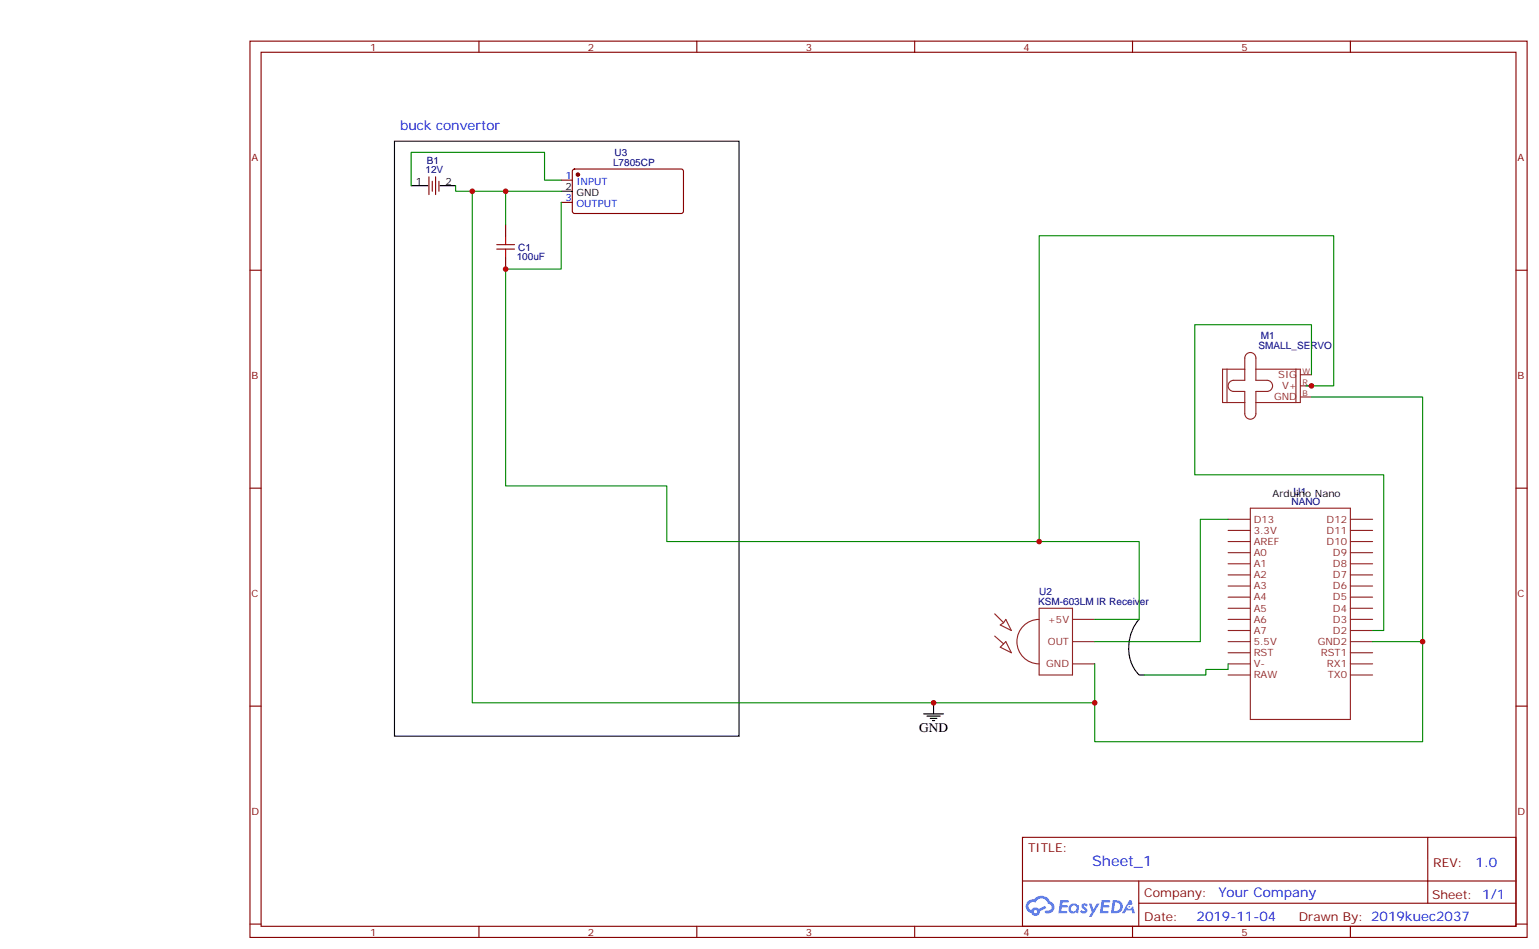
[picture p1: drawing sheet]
<svg xmlns="http://www.w3.org/2000/svg" width="488mm" height="301mm" viewBox="0 0 488 301" stroke-linecap="round" stroke-linejoin="round" font-family="sans-serif">
<path d="M125.2 44.8h109.4v188.7h-109.4zM361.6 196.5a13.4 13.4 0 0 0 0 17.6h1.7" fill="none" stroke="#000" stroke-width=".35"/>
<g fill="none" stroke="#870000" stroke-width=".35">
<path d="M79.3 13.1h405.4v284.3h-405.4zM82.9 16.6h398.3v277.3h-398.3zM152 13.1v3.5M221.2 13.1v3.5M290.3 13.1v3.5M359.4 13.1v3.5M428.6 13.1v3.5M79.3 85.7h3.6M481.2 85.7h3.5M79.3 154.9h3.6M481.2 154.9h3.5M79.3 224h3.6"/>
<path d="M481.2 224h3.5M324.5 265.6h156.7v28.3h-156.7zM324.6 279.5h156.4M361.4 279.5v14.1M453.1 265.7l.1 20.8M79.3 293.2h3.6M152 293.9v3.5M221.2 293.9v3.5M290.3 293.9v3.5M359.4 293.9v3.5M361.4 286.5h119.6M428.6 293.9v3.5"/>
<path d="M481.2 293.2h3.5"/>
</g>
<g fill="#5487ff">
<path d="M343.5 286.8a1.22 1.22 0 0 1 1.7 .3l-.4 .6a.47 .47 0 0 0-.3-.4 .47 .47 0 0 0-.5 .1l.2 .3a1.14 1.14 0 0 1 .7 1.7 1.14 1.14 0 0 1-1.9 0l-.2-.2 .5-.5 .7 .4a.29 .29 0 0 0 .4-.3 .29 .29 0 0 0-.3-.3 1.04 1.04 0 0 1-.6-1.7z"/>
<path d="M336.5 285.6h2.4l.3 .2-.1 .5h-1.9l-.1 .9h1.5l.4 .3-.4 .4h-1.6l-.2 1.1h1.8l.1 .4-.1 .3h-2.7z"/>
<path d="M349.7 285.6l2.6 .2-.1 .5h-1.8l-.1 .9h1.5l.3 .3-.4 .4h-1.5l-.2 1.1h1.7l.2 .4-.2 .3h-2.6z"/>
<path d="M358.4 285.6h.7l.3 1.2-.6 .3a.69 .69 0 0 0-1 .3 .69 .69 0 0 0 .5 1 .69 .69 0 0 0 .8-.6l.5-.3 .6 2.2h-.8l-.2-.9h-1.8l-.4 .9h-.9z"/>
<path d="M345.6 286.7h.8l.6 1.8 1.1-1.8h.9l-2.5 4.1h-.9l.9-1.5z"/>
<path d="M353.2 285.6l-.6 4.1h1.4a2.11 2.11 0 0 0 2.4-2.1 2.11 2.11 0 0 0-2.5-2zM353.9 286.3a1.43 1.43 0 0 1 1.7 1.6 1.43 1.43 0 0 1-2.1 1.1z"/>
<path d="M339.5 287.2a1.54 1.54 0 0 0-.1 2.1 1.54 1.54 0 0 0 2.2 .2l.6 .2 .3-2.3-.6-.3a1.49 1.49 0 0 0-2.4 .1zM339.8 288.2a.94 .94 0 0 1 1.8 0 .94 .94 0 0 1-1.8 0z"/>
<path d="M326.2 285.9a2.18 2.18 0 0 0 1.1 3.8 1.44 1.44 0 0 0 1.6 .9 1.44 1.44 0 0 0 1.2-1.5l2-1-.4-.7-2 .9a1.47 1.47 0 0 0-2.4 .5 1.39 1.39 0 0 1-.7-2 1.39 1.39 0 0 1 2-.4 2.12 2.12 0 0 1 2.2-1.3 2.12 2.12 0 0 1 1.9 1.6 1.14 1.14 0 0 1 1.1 1.5 1.14 1.14 0 0 1-1.7 .7 .43 .43 0 0 0-.5 .3 .43 .43 0 0 0 .4 .5 1.98 1.98 0 0 0 2.5-1.2 1.98 1.98 0 0 0-1.2-2.5 3.1 3.1 0 0 0-5.3-.7l-.8 .1zM328.1 289.2a.55 .55 0 0 1 1.1 0 .55 .55 0 0 1-1.1 0z"/>
<circle cx="358.4" cy="287.7" r=".26"/>
</g>
<g fill="none" stroke="#8c2424" stroke-width=".35">
<path d="M389.4 117.1v10.6M395.1 117.1h-7.1v10.6h7.1M395.6 112.3a1.76 1.76 0 0 1 1.9-.3 1.76 1.76 0 0 1 1.1 1.6v7.1h3.5a1.76 1.76 0 0 1 1.8 1.7 1.76 1.76 0 0 1-1.8 1.8h-3.5v7a1.76 1.76 0 0 1-1.8 1.8 1.76 1.76 0 0 1-1.7-1.8v-7h-3.6a1.76 1.76 0 0 1-1.7-1.8 1.76 1.76 0 0 1 1.7-1.7h3.6v-7.1zM398.6 117.1h14.1v10.6h-14.1M411.3 117.1v10.6M412.7 118.9h3.5M412.7 122.4h3.5M412.7 125.9h3.5M389.8 168.3h7M389.8 171.8h7M389.8 178.9h7M389.8 175.3h7"/>
<path d="M389.8 164.7h7M396.8 161.2h31.8v67h-31.8zM428.6 168.3h7M428.6 171.8h7M428.6 178.9h7M428.6 175.3h7M428.6 164.7h7M315.7 194.7l2.8 2.9M319.2 196.5l1.8 3.5-3.5-1.7 1-.7zM329.8 196.5a7.1 7.1 0 0 0-7 7.1 7.1 7.1 0 0 0 7 7M329.8 193h10.6v21.1h-10.6zM340.4 196.5h7.1"/>
<path d="M389.8 196.5h7M389.8 193h7M389.8 189.4h7M389.8 185.9h7M389.8 182.4h7M428.6 196.5h7M428.6 193h7M428.6 189.4h7M428.6 185.9h7M428.6 182.4h7M315.7 201.8l2.8 2.5M319.2 203.6l1.8 3.5-3.5-1.8z"/>
<path d="M340.4 210.6h7.1M340.4 203.6h7.1M389.8 214.1h7M389.8 210.6h7M389.8 207.1h7M389.8 203.6h7M389.8 200h7M428.6 214.1h7M428.6 210.6h7M428.6 207.1h7M428.6 203.6h7M428.6 200h7"/>
</g>
<path d="M136.1 56.1v5.6M137.2 57.5v3.2M138.3 56.1v5.6M139.3 57.5v3.2M178.1 57.2h3.5M181.9 53.8l.5-.2 34.1 .1 .4 .6v13l-.7 .4h-34.1l-.5-.7v-12.7zM160.5 71.3v3.5M178.1 64.2h3.5M160.5 81.8v3.6" fill="none" stroke="#870000" stroke-width=".35"/>
<circle cx="183.4" cy="55.4" r=".53" fill="#870000" stroke="#870000" stroke-width=".35"/>
<path d="M130.5 58.9h5.3M139.7 58.9h4.9M178.1 60.7h3.5M293.1 226.5h6.4M294.2 227.2h4.2M295.2 227.9h2.2M295.9 228.6h.8M296.3 223v3.5" fill="none" stroke="#000" stroke-width=".35"/>
<path d="M157.7 79h5.6M157.7 77.6h5.6M160.5 74.8v2.8M160.5 79v2.8" fill="none" stroke="#a10000" stroke-width=".35"/>
<path d="M144.6 58.9v1.8h33.5M178.1 57.2h-5.3v-8.9h-42.3v10.6M149.9 60.7v162.3h197.6M160.5 60.7v10.6M178.1 64.2v21.2h-17.6v68.8h51.1v17.6h150v24.7h-14.1M416.2 118.9v-15.9h-37v47.6h60v49.4h-3.6M414.5 122.4h8.8v-47.6h-93.5v97M416.2 125.9h35.3v77.7h-15.9M389.8 164.7h-8.8v38.9h-33.5M389.8 210.6v1.8h-7.1v1.7h-19.4M451.5 203.6v31.7h-104v-24.7" fill="none" stroke="#008700" stroke-width=".35"/>
<g fill="#c00">
<circle cx="329.8" cy="171.8" r=".88"/>
<circle cx="416.2" cy="122.4" r=".88"/>
<circle cx="451.5" cy="203.6" r=".88"/>
<circle cx="160.5" cy="60.7" r=".88"/>
<circle cx="160.5" cy="85.4" r=".88"/>
<circle cx="347.5" cy="223" r=".88"/>
<circle cx="149.9" cy="60.7" r=".88"/>
<circle cx="296.3" cy="223" r=".88"/>
</g>
<text font-size="4.6" fill="#00f" x="346.6" y="274.7">Sheet_1</text>
<g font-size="4.2" fill="#00f">
<text x="127" y="41.3">buck convertor</text>
<text x="468.3" y="274.9">1.0</text>
<text x="386.7" y="284.5">Your Company</text>
<text x="379.8" y="292.3">2019-11-04</text>
</g>
<text font-size="4.2" x="291.7" y="232.1">GND</text>
<g font-size="3.9" fill="#800">
<text x="326.3" y="270.2">TITLE:</text>
<text x="454.9" y="274.9">REV:</text>
<text x="363.2" y="284.4">Company:</text>
<text x="454.6" y="285">Sheet: 1/1</text>
<text x="363.2" y="292.1">Date:</text>
<text x="412.2" y="292.2">Drawn By: 2019kuec2037</text>
</g>
<g font-size="3.2" fill="#800">
<text x="117.4" y="16.1">1</text>
<text x="186.6" y="16.1">2</text>
<text x="255.7" y="16.1">3</text>
<text x="324.9" y="16.1">4</text>
<text x="394" y="16.1">5</text>
<text x="79.9" y="51.2">A</text>
<text x="481.7" y="51.2">A</text>
<text x="79.9" y="120.3">B</text>
<text x="481.7" y="120.3">B</text>
<text x="79.9" y="189.4">C</text>
<text x="481.7" y="189.4">C</text>
<text x="79.9" y="258.6">D</text>
<text x="481.7" y="258.6">D</text>
<text x="117.4" y="296.9">1</text>
<text x="186.6" y="296.9">2</text>
<text x="255.7" y="296.9">3</text>
<text x="324.9" y="296.9">4</text>
<text x="394" y="296.9">5</text>
</g>
<g font-size="3.2" fill="#000080">
<text x="135.5" y="52.1">B1</text>
<text x="194.6" y="52.6">L7805CP</text>
<text x="195" y="49.6">U3</text>
<text x="135" y="55">12V</text>
<text x="164" y="82.4">100uF</text>
<text x="164.5" y="79.5">C1</text>
<text x="400.1" y="107.6">M1</text>
<text x="399.5" y="110.8">SMALL_SERVO</text>
<text x="409.9" y="160.2">NANO</text>
<text x="410.5" y="157">U1</text>
<text x="329.5" y="191.9">KSM-603LM IR Receiver</text>
<text x="329.9" y="188.7">U2</text>
</g>
<g font-size="3.2">
<text x="132" y="58.6">1</text>
<text x="141.4" y="58.6">2</text>
<text x="179.5" y="60.3">2</text>
<text x="183" y="62.1">GND</text>
<text x="403.9" y="157.7">Arduino Nano</text>
</g>
<g font-size="3.2" fill="#00f">
<text x="179.5" y="56.8">1</text>
<text x="183" y="58.6">INPUT</text>
<text x="179.5" y="63.9">3</text>
<text x="183" y="65.6">OUTPUT</text>
</g>
<g font-size="3.2" fill="#8d2323">
<text x="405.7" y="119.9">SIG</text>
<text x="406.9" y="123.5">V+</text>
<text x="404.4" y="127">GND</text>
<text x="397.9" y="165.8">D13</text>
<text x="421.1" y="165.8">D12</text>
<text x="397.9" y="169.3">3.3V</text>
<text x="397.9" y="172.9">AREF</text>
<text x="421.1" y="169.3">D11</text>
<text x="421.1" y="172.9">D10</text>
<text x="397.9" y="179.9">A1</text>
<text x="397.9" y="176.4">A0</text>
<text x="423.1" y="179.9">D8</text>
<text x="423.1" y="176.4">D9</text>
<text x="397.9" y="183.4">A2</text>
<text x="423.1" y="183.4">D7</text>
<text x="397.9" y="187">A3</text>
<text x="397.9" y="190.5">A4</text>
<text x="423.1" y="190.5">D5</text>
<text x="423.1" y="187">D6</text>
<text x="332.6" y="197.6">+5V</text>
<text x="397.9" y="197.6">A6</text>
<text x="397.9" y="194">A5</text>
<text x="423.1" y="197.6">D3</text>
<text x="423.1" y="194">D4</text>
<text x="397.9" y="201.1">A7</text>
<text x="423.1" y="201.1">D2</text>
<text x="332.6" y="204.6">OUT</text>
<text x="397.9" y="208.1">RST</text>
<text x="397.9" y="204.6">5.5V</text>
<text x="418.2" y="204.6">GND2</text>
<text x="419.2" y="208.1">RST1</text>
<text x="332.1" y="211.7">GND</text>
<text x="397.9" y="215.2">RAW</text>
<text x="397.9" y="211.7">V-</text>
<text x="421.1" y="211.7">RX1</text>
<text x="421.4" y="215.2">TX0</text>
</g>
<g font-size="2.5" fill="#8d2323">
<text x="413.4" y="118.5">W</text>
<text x="413.4" y="122.1">R</text>
<text x="413.4" y="125.6">B</text>
</g>
</svg>
